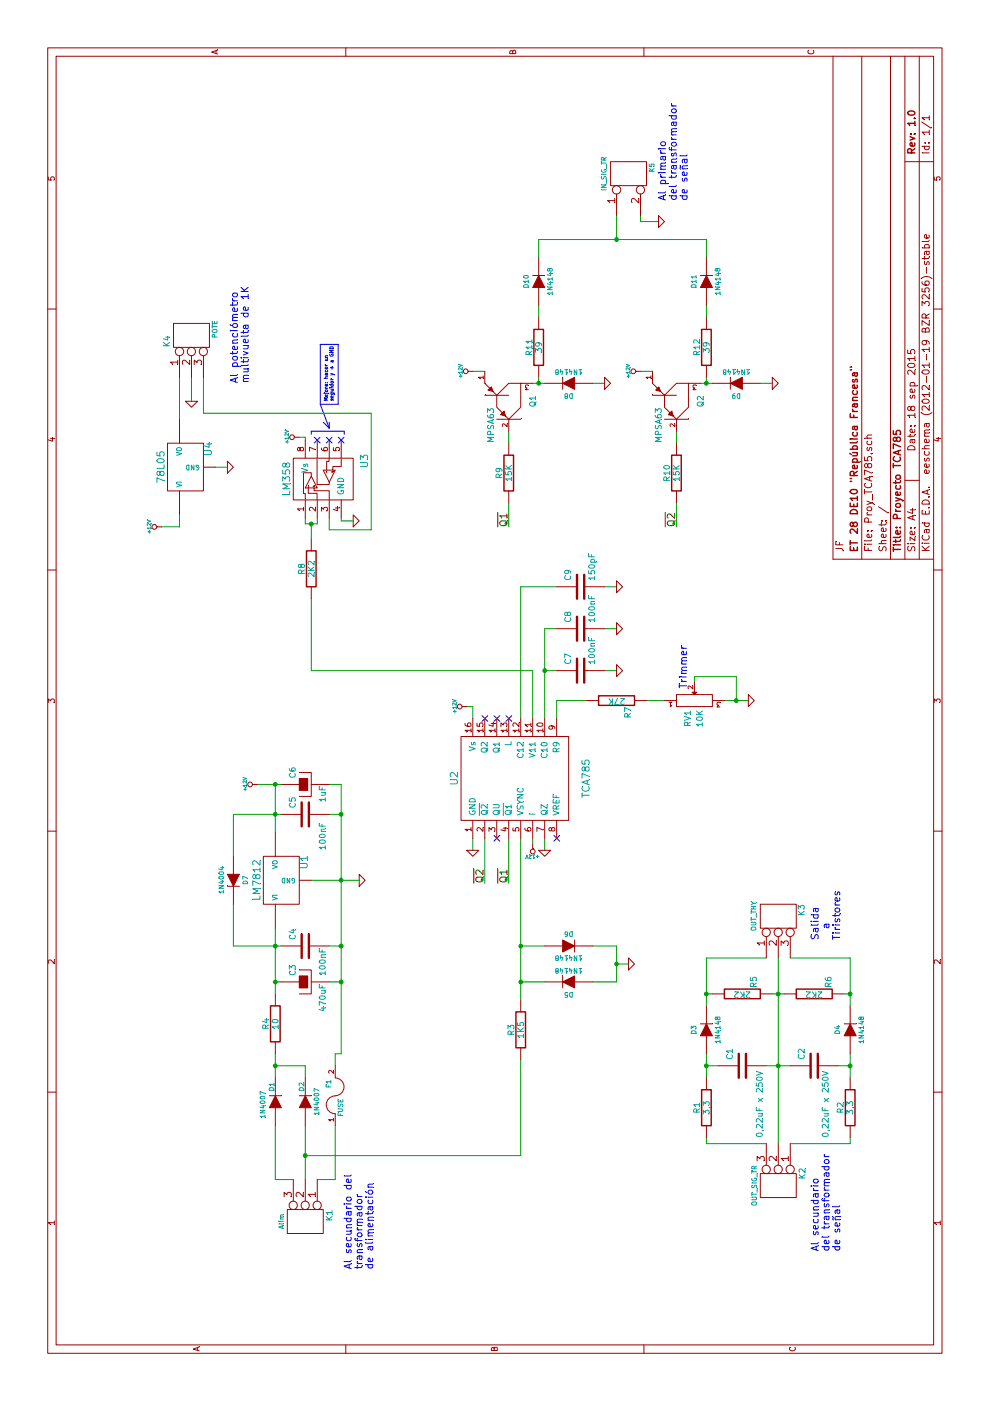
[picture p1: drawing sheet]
EESchema Schematic File Version 2  date 18/09/2015 11:56:24
LIBS:power
LIBS:device
LIBS:transistors
LIBS:conn
LIBS:linear
LIBS:regul
LIBS:74xx
LIBS:cmos4000
LIBS:adc-dac
LIBS:memory
LIBS:xilinx
LIBS:special
LIBS:microcontrollers
LIBS:dsp
LIBS:microchip
LIBS:analog_switches
LIBS:motorola
LIBS:texas
LIBS:intel
LIBS:audio
LIBS:interface
LIBS:digital-audio
LIBS:philips
LIBS:display
LIBS:cypress
LIBS:siliconi
LIBS:opto
LIBS:atmel
LIBS:contrib
LIBS:valves
LIBS:tca785
LIBS:darl_p
LIBS:lm358_
EELAYER 43  0
EELAYER END
$Descr A4 11700 8267
encoding utf-8
Sheet 1 1
Title "Proyecto TCA785"
Date "18 sep 2015"
Rev "1.0"
Comp "ET 28 DE10 \"República Francesa\""
Comment1 "JF"
Comment2 ""
Comment3 ""
Comment4 ""
$EndDescr
Text Notes 1100 2950 0    60   ~ 0
Al secundario del\ntransformador\nde alimentación
Wire Bus Line
	8075 2875 8100 2875
Wire Bus Line
	8100 2875 8100 2600
Wire Bus Line
	8100 2600 8075 2600
Wire Bus Line
	8175 2700 8125 2750
Wire Bus Line
	8325 2675 8125 2750
Connection ~ 2800 5900
Wire Wire Line
	2900 5900 2700 5900
Connection ~ 2800 6500
Wire Wire Line
	2200 7100 2150 7100
Wire Wire Line
	2150 7100 2150 6600
Wire Wire Line
	2800 6400 2800 6600
Connection ~ 3400 6500
Connection ~ 3400 5900
Wire Wire Line
	3400 5950 3400 5900
Wire Wire Line
	3300 7100 3700 7100
Wire Wire Line
	3400 7100 3400 7050
Wire Wire Line
	2900 7100 2700 7100
Wire Wire Line
	7500 4250 7300 4250
Wire Wire Line
	4700 4050 4325 4050
Wire Wire Line
	7350 2950 7350 2850
Wire Wire Line
	7350 2850 7375 2850
Connection ~ 7325 2600
Wire Wire Line
	7200 2600 7325 2600
Wire Wire Line
	8550 1700 8250 1700
Wire Wire Line
	6700 2600 6100 2600
Wire Wire Line
	6100 2600 6100 4450
Wire Wire Line
	8550 1600 8350 1600
Wire Wire Line
	6100 4450 5700 4450
Wire Wire Line
	7800 1800 7800 1900
Wire Wire Line
	7300 1350 7300 1500
Wire Wire Line
	7300 1500 7400 1500
Connection ~ 3650 5150
Wire Wire Line
	3650 5250 3650 5150
Connection ~ 3800 4350
Wire Wire Line
	3800 4550 3800 4350
Wire Wire Line
	4700 4350 3350 4350
Wire Wire Line
	4900 2350 4900 1950
Wire Wire Line
	4900 1950 4550 1950
Connection ~ 3800 2300
Wire Wire Line
	3950 2300 3400 2300
Connection ~ 5150 2300
Wire Wire Line
	5150 2350 5150 2150
Connection ~ 4900 2850
Wire Wire Line
	5150 2750 5150 2850
Connection ~ 3800 2850
Wire Wire Line
	3800 2750 3800 2850
Wire Wire Line
	4350 2600 4350 3000
Wire Wire Line
	1850 2550 2300 2550
Connection ~ 2800 2300
Wire Wire Line
	2800 2300 2800 2550
Wire Wire Line
	2800 2550 2700 2550
Wire Wire Line
	6800 4650 6800 4350
Wire Wire Line
	6800 4350 5700 4350
Wire Wire Line
	6100 4550 6100 4650
Wire Wire Line
	6450 5150 6450 5050
Wire Wire Line
	8600 4050 8600 3950
Connection ~ 9700 5150
Wire Wire Line
	9900 5150 9700 5150
Wire Wire Line
	8500 6350 8500 6450
Connection ~ 8500 5900
Wire Wire Line
	8500 5900 8550 5900
Wire Wire Line
	8100 5650 8000 5650
Wire Wire Line
	8500 4950 8500 5050
Connection ~ 8500 4500
Wire Wire Line
	8500 4550 8500 4450
Wire Wire Line
	8100 4250 8000 4250
Wire Wire Line
	5850 6150 6050 6150
Wire Wire Line
	6050 6150 6050 5800
Wire Wire Line
	6050 5800 6000 5800
Wire Wire Line
	5850 4900 5850 4650
Wire Wire Line
	5850 4650 5700 4650
Wire Wire Line
	4650 4450 4700 4450
Wire Wire Line
	4600 3950 4700 3950
Wire Wire Line
	5700 3950 5800 3950
Wire Wire Line
	5800 3950 5800 3900
Wire Wire Line
	4700 4550 4600 4550
Wire Wire Line
	5850 5550 5850 5400
Wire Wire Line
	5850 6250 5850 6050
Connection ~ 5850 6150
Wire Wire Line
	8500 4500 8550 4500
Wire Wire Line
	9050 4500 9150 4500
Wire Wire Line
	8600 5450 8600 5350
Wire Wire Line
	8500 5850 8500 5950
Wire Wire Line
	9050 5900 9150 5900
Wire Wire Line
	9550 5900 9700 5900
Wire Wire Line
	9700 5900 9700 4500
Wire Wire Line
	9700 4500 9550 4500
Wire Wire Line
	9900 5350 9850 5350
Wire Wire Line
	9850 5350 9850 5500
Wire Wire Line
	6800 5150 6800 5050
Wire Wire Line
	6100 5150 6100 5050
Wire Wire Line
	6450 4650 6450 4550
Wire Wire Line
	6450 4550 5700 4550
Connection ~ 6100 4550
Wire Wire Line
	2700 2300 2900 2300
Wire Wire Line
	2300 2300 1850 2300
Wire Wire Line
	1850 2300 1850 2450
Wire Wire Line
	1850 2650 1850 2800
Wire Wire Line
	1850 2800 2300 2800
Wire Wire Line
	3500 2850 3500 2750
Connection ~ 4350 2850
Wire Wire Line
	4900 2850 4900 2750
Wire Wire Line
	5150 2300 4750 2300
Connection ~ 4900 2300
Wire Wire Line
	3500 2350 3500 2300
Connection ~ 3500 2300
Wire Wire Line
	4150 1950 3800 1950
Wire Wire Line
	3800 1950 3800 2350
Wire Wire Line
	2800 2800 2900 2800
Wire Wire Line
	2900 2800 2900 2850
Wire Wire Line
	2900 2850 5150 2850
Connection ~ 3500 2850
Wire Wire Line
	3500 4550 3500 4350
Connection ~ 3500 4350
Wire Wire Line
	3500 4950 3500 5150
Wire Wire Line
	3500 5150 3800 5150
Wire Wire Line
	3800 5150 3800 4950
Wire Wire Line
	2850 4350 2050 4350
Wire Wire Line
	2050 4350 2050 2550
Connection ~ 2050 2550
Wire Wire Line
	8550 1500 8200 1500
Wire Wire Line
	7375 2550 7325 2550
Wire Wire Line
	7325 2550 7325 2650
Wire Wire Line
	7325 2650 7375 2650
Wire Wire Line
	8050 2500 8050 2550
Wire Wire Line
	8050 2550 8025 2550
Wire Wire Line
	8250 1700 8250 3100
Wire Wire Line
	8250 3100 7275 3100
Wire Wire Line
	7275 3100 7275 2750
Wire Wire Line
	7275 2750 7375 2750
Wire Wire Line
	4700 4250 4325 4250
Wire Wire Line
	7500 5650 7300 5650
Wire Wire Line
	2800 7000 2800 7100
Connection ~ 2800 7100
Wire Wire Line
	3700 7100 3700 6600
Connection ~ 3400 7100
Wire Wire Line
	3700 6400 3700 5900
Wire Wire Line
	3700 5900 3300 5900
Wire Wire Line
	3400 6550 3400 6450
Wire Wire Line
	2150 6500 3700 6500
Wire Wire Line
	2200 5900 2150 5900
Wire Wire Line
	2150 5900 2150 6400
Wire Wire Line
	2800 5900 2800 6000
Wire Notes Line
	8325 2825 8325 2675
Wire Notes Line
	8325 2825 8825 2825
Wire Notes Line
	8825 2825 8825 2675
Wire Notes Line
	8825 2675 8325 2675
Wire Bus Line
	8125 2750 8175 2750
Text Notes 8350 2750 0    30   ~ 0
Mejora: hacer un \nseguidor y + a GND
$Comp
L LM358_ U3
U 1 1
P 7700 2700
F 0 "U3" H 7850 2350 60  0000 C CNN
F 1 "LM358" H 7700 3000 60  0000 C CNN
	1    7700 2700
	1    0    0    -1  
$EndComp
Text Notes 3850 6850 0    60   ~ 0
Salida \n  a\nTiristores\n
Text Notes 1250 6850 0    60   ~ 0
Al secundario\ndel transformador\nde señal
$Comp
L R R6
U 1 1
P 3400 6800
F 0 "R6" H 3500 6675 50  0000 C CNN
F 1 "2K2" V 3400 6800 50  0000 C CNN
	1    3400 6800
	1    0    0    -1  
$EndComp
$Comp
L R R5
U 1 1
P 3400 6200
F 0 "R5" H 3500 6100 50  0000 C CNN
F 1 "2K2" V 3400 6200 50  0000 C CNN
	1    3400 6200
	1    0    0    -1  
$EndComp
$Comp
L DIODE D4
U 1 1
P 3100 7100
F 0 "D4" H 3100 7200 40  0000 C CNN
F 1 "1N4148" H 3100 7000 40  0000 C CNN
	1    3100 7100
	1    0    0    -1  
$EndComp
$Comp
L DIODE D3
U 1 1
P 3100 5900
F 0 "D3" H 3100 6000 40  0000 C CNN
F 1 "1N4148" H 3100 5800 40  0000 C CNN
	1    3100 5900
	1    0    0    -1  
$EndComp
$Comp
L C C2
U 1 1
P 2800 6800
F 0 "C2" H 2850 6900 50  0000 L CNN
F 1 "0,22uF x 250V" H 2200 6700 50  0000 L CNN
	1    2800 6800
	1    0    0    -1  
$EndComp
$Comp
L C C1
U 1 1
P 2800 6200
F 0 "C1" H 2850 6300 50  0000 L CNN
F 1 "0,22uF x 250V" H 2200 6050 50  0000 L CNN
	1    2800 6200
	1    0    0    -1  
$EndComp
$Comp
L R R2
U 1 1
P 2450 7100
F 0 "R2" V 2530 7100 50  0000 C CNN
F 1 "3,3" V 2450 7100 50  0000 C CNN
	1    2450 7100
	0    -1   -1   0   
$EndComp
$Comp
L R R1
U 1 1
P 2450 5900
F 0 "R1" V 2530 5900 50  0000 C CNN
F 1 "3,3" V 2450 5900 50  0000 C CNN
	1    2450 5900
	0    -1   -1   0   
$EndComp
$Comp
L CONN_3 K3
U 1 1
P 4050 6500
F 0 "K3" H 4100 6300 50  0000 C CNN
F 1 "OUT_THY" H 4050 6700 40  0000 C CNN
	1    4050 6500
	1    0    0    -1  
$EndComp
$Comp
L CONN_3 K2
U 1 1
P 1800 6500
F 0 "K2" H 1700 6700 50  0000 C CNN
F 1 "OUT_SIG_TR" H 1800 6300 40  0000 C CNN
	1    1800 6500
	-1   0    0    1   
$EndComp
Text Notes 10025 5575 0    60   ~ 0
Al primario \ndel transformador\nde señal
Text Notes 8500 2000 0    60   ~ 0
Al potenciómetro\nmultivuelta de 1K
$Comp
L GND #PWR01
U 1 1
P 4350 3000
F 0 "#PWR01" H 4350 3000 30  0001 C CNN
F 1 "GND" H 4350 2930 30  0001 C CNN
	1    4350 3000
	1    0    0    -1  
$EndComp
Text Label 7300 4250 0    60   ~ 0
~Q1
Text Label 7300 5650 0    60   ~ 0
~Q2
Text Label 4325 4250 0    60   ~ 0
~Q1
Text Label 4325 4050 0    60   ~ 0
~Q2
NoConn ~ 8025 2850
NoConn ~ 8025 2750
NoConn ~ 8025 2650
Text Notes 5950 5750 0    60   ~ 0
Trimmer
$Comp
L GND #PWR02
U 1 1
P 8350 1600
F 0 "#PWR02" H 8350 1600 30  0001 C CNN
F 1 "GND" H 8350 1530 30  0001 C CNN
	1    8350 1600
	0    1    1    0   
$EndComp
$Comp
L CONN_3 K4
U 1 1
P 8900 1600
F 0 "K4" H 8850 1800 50  0000 C CNN
F 1 "POTE" H 8950 1400 40  0000 C CNN
	1    8900 1600
	1    0    0    -1  
$EndComp
$Comp
L GND #PWR03
U 1 1
P 7350 2950
F 0 "#PWR03" H 7350 2950 30  0001 C CNN
F 1 "GND" H 7350 2880 30  0001 C CNN
	1    7350 2950
	1    0    0    -1  
$EndComp
$Comp
L +12V #PWR04
U 1 1
P 8050 2500
F 0 "#PWR04" H 8050 2450 20  0001 C CNN
F 1 "+12V" H 8050 2600 30  0000 C CNN
	1    8050 2500
	1    0    0    -1  
$EndComp
$Comp
L +12V #PWR05
U 1 1
P 7300 1350
F 0 "#PWR05" H 7300 1300 20  0001 C CNN
F 1 "+12V" H 7300 1450 30  0000 C CNN
	1    7300 1350
	1    0    0    -1  
$EndComp
$Comp
L GND #PWR06
U 1 1
P 7800 1900
F 0 "#PWR06" H 7800 1900 30  0001 C CNN
F 1 "GND" H 7800 1830 30  0001 C CNN
	1    7800 1900
	1    0    0    -1  
$EndComp
$Comp
L GND #PWR07
U 1 1
P 3650 5250
F 0 "#PWR07" H 3650 5250 30  0001 C CNN
F 1 "GND" H 3650 5180 30  0001 C CNN
	1    3650 5250
	1    0    0    -1  
$EndComp
$Comp
L GND #PWR08
U 1 1
P 6800 5150
F 0 "#PWR08" H 6800 5150 30  0001 C CNN
F 1 "GND" H 6800 5080 30  0001 C CNN
	1    6800 5150
	1    0    0    -1  
$EndComp
$Comp
L GND #PWR09
U 1 1
P 6450 5150
F 0 "#PWR09" H 6450 5150 30  0001 C CNN
F 1 "GND" H 6450 5080 30  0001 C CNN
	1    6450 5150
	1    0    0    -1  
$EndComp
$Comp
L GND #PWR010
U 1 1
P 6100 5150
F 0 "#PWR010" H 6100 5150 30  0001 C CNN
F 1 "GND" H 6100 5080 30  0001 C CNN
	1    6100 5150
	1    0    0    -1  
$EndComp
$Comp
L GND #PWR011
U 1 1
P 9850 5500
F 0 "#PWR011" H 9850 5500 30  0001 C CNN
F 1 "GND" H 9850 5430 30  0001 C CNN
	1    9850 5500
	1    0    0    -1  
$EndComp
$Comp
L GND #PWR012
U 1 1
P 5850 6250
F 0 "#PWR012" H 5850 6250 30  0001 C CNN
F 1 "GND" H 5850 6180 30  0001 C CNN
	1    5850 6250
	1    0    0    -1  
$EndComp
$Comp
L GND #PWR013
U 1 1
P 4600 4550
F 0 "#PWR013" H 4600 4550 30  0001 C CNN
F 1 "GND" H 4600 4480 30  0001 C CNN
	1    4600 4550
	0    1    1    0   
$EndComp
$Comp
L R R3
U 1 1
P 3100 4350
F 0 "R3" V 3180 4350 50  0000 C CNN
F 1 "1K5" V 3100 4350 50  0000 C CNN
	1    3100 4350
	0    -1   -1   0   
$EndComp
$Comp
L DIODE D6
U 1 1
P 3800 4750
F 0 "D6" H 3800 4850 40  0000 C CNN
F 1 "1N4148" H 3800 4650 40  0000 C CNN
	1    3800 4750
	0    1    1    0   
$EndComp
$Comp
L DIODE D5
U 1 1
P 3500 4750
F 0 "D5" H 3500 4850 40  0000 C CNN
F 1 "1N4148" H 3500 4650 40  0000 C CNN
	1    3500 4750
	0    -1   -1   0   
$EndComp
$Comp
L +12V #PWR014
U 1 1
P 4650 4450
F 0 "#PWR014" H 4650 4400 20  0001 C CNN
F 1 "+12V" H 4650 4550 30  0000 C CNN
	1    4650 4450
	0    -1   -1   0   
$EndComp
$Comp
L +12V #PWR015
U 1 1
P 5800 3900
F 0 "#PWR015" H 5800 3850 20  0001 C CNN
F 1 "+12V" H 5800 4000 30  0000 C CNN
	1    5800 3900
	1    0    0    -1  
$EndComp
$Comp
L GND #PWR016
U 1 1
P 4600 3950
F 0 "#PWR016" H 4600 3950 30  0001 C CNN
F 1 "GND" H 4600 3880 30  0001 C CNN
	1    4600 3950
	0    1    1    0   
$EndComp
$Comp
L POT RV1
U 1 1
P 5850 5800
F 0 "RV1" V 5800 5650 50  0000 C CNN
F 1 "10K" V 5900 5650 50  0000 C CNN
	1    5850 5800
	0    1    1    0   
$EndComp
$Comp
L CONN_2 K5
U 1 1
P 10250 5250
F 0 "K5" H 10300 5050 40  0000 C CNN
F 1 "IN_SIG_TR" H 10250 5450 40  0000 C CNN
	1    10250 5250
	1    0    0    -1  
$EndComp
$Comp
L +12V #PWR017
U 1 1
P 5150 2150
F 0 "#PWR017" H 5150 2100 20  0001 C CNN
F 1 "+12V" H 5150 2250 30  0000 C CNN
	1    5150 2150
	1    0    0    -1  
$EndComp
$Comp
L CONN_3 K1
U 1 1
P 1500 2550
F 0 "K1" H 1450 2750 50  0000 C CNN
F 1 "Alim" H 1500 2350 40  0000 C CNN
	1    1500 2550
	-1   0    0    1   
$EndComp
$Comp
L C C5
U 1 1
P 4900 2550
F 0 "C5" H 4950 2650 50  0000 L CNN
F 1 "100nF" H 4600 2400 50  0000 L CNN
	1    4900 2550
	1    0    0    -1  
$EndComp
$Comp
L R R11
U 1 1
P 8800 4500
F 0 "R11" V 8880 4500 50  0000 C CNN
F 1 "39" V 8800 4500 50  0000 C CNN
	1    8800 4500
	0    -1   -1   0   
$EndComp
$Comp
L DIODE D10
U 1 1
P 9350 4500
F 0 "D10" H 9350 4600 40  0000 C CNN
F 1 "1N4148" H 9350 4400 40  0000 C CNN
	1    9350 4500
	1    0    0    -1  
$EndComp
$Comp
L R R9
U 1 1
P 7750 4250
F 0 "R9" V 7830 4250 50  0000 C CNN
F 1 "15K" V 7750 4250 50  0000 C CNN
	1    7750 4250
	0    -1   -1   0   
$EndComp
$Comp
L DIODE D8
U 1 1
P 8500 4750
F 0 "D8" H 8500 4850 40  0000 C CNN
F 1 "1N4148" H 8500 4650 40  0000 C CNN
	1    8500 4750
	0    -1   -1   0   
$EndComp
$Comp
L DARL_P Q1
U 1 1
P 8350 4200
F 0 "Q1" H 8350 4450 50  0000 C CNN
F 1 "MPSA63" H 8150 4100 50  0000 C CNN
	1    8350 4200
	1    0    0    1   
$EndComp
$Comp
L +12V #PWR018
U 1 1
P 8600 3950
F 0 "#PWR018" H 8600 3900 20  0001 C CNN
F 1 "+12V" H 8600 4050 30  0000 C CNN
	1    8600 3950
	1    0    0    -1  
$EndComp
$Comp
L GND #PWR019
U 1 1
P 8500 5050
F 0 "#PWR019" H 8500 5050 30  0001 C CNN
F 1 "GND" H 8500 4980 30  0001 C CNN
	1    8500 5050
	1    0    0    -1  
$EndComp
$Comp
L GND #PWR020
U 1 1
P 8500 6450
F 0 "#PWR020" H 8500 6450 30  0001 C CNN
F 1 "GND" H 8500 6380 30  0001 C CNN
	1    8500 6450
	1    0    0    -1  
$EndComp
$Comp
L +12V #PWR021
U 1 1
P 8600 5350
F 0 "#PWR021" H 8600 5300 20  0001 C CNN
F 1 "+12V" H 8600 5450 30  0000 C CNN
	1    8600 5350
	1    0    0    -1  
$EndComp
$Comp
L DARL_P Q2
U 1 1
P 8350 5600
F 0 "Q2" H 8350 5850 50  0000 C CNN
F 1 "MPSA63" H 8150 5500 50  0000 C CNN
	1    8350 5600
	1    0    0    1   
$EndComp
$Comp
L DIODE D9
U 1 1
P 8500 6150
F 0 "D9" H 8500 6250 40  0000 C CNN
F 1 "1N4148" H 8500 6050 40  0000 C CNN
	1    8500 6150
	0    -1   -1   0   
$EndComp
$Comp
L R R10
U 1 1
P 7750 5650
F 0 "R10" V 7830 5650 50  0000 C CNN
F 1 "15K" V 7750 5650 50  0000 C CNN
	1    7750 5650
	0    -1   -1   0   
$EndComp
$Comp
L R R8
U 1 1
P 6950 2600
F 0 "R8" V 7030 2600 50  0000 C CNN
F 1 "2K2" V 6950 2600 50  0000 C CNN
	1    6950 2600
	0    -1   -1   0   
$EndComp
$Comp
L C C7
U 1 1
P 6100 4850
F 0 "C7" H 6150 4950 50  0000 L CNN
F 1 "100nF" H 6150 4750 50  0000 L CNN
	1    6100 4850
	1    0    0    -1  
$EndComp
$Comp
L C C8
U 1 1
P 6450 4850
F 0 "C8" H 6500 4950 50  0000 L CNN
F 1 "100nF" H 6500 4750 50  0000 L CNN
	1    6450 4850
	1    0    0    -1  
$EndComp
$Comp
L 78L05 U4
U 1 1
P 7800 1550
F 0 "U4" H 7950 1354 60  0000 C CNN
F 1 "78L05" H 7800 1750 60  0000 C CNN
	1    7800 1550
	1    0    0    -1  
$EndComp
$Comp
L R R7
U 1 1
P 5850 5150
F 0 "R7" H 5750 5050 50  0000 C CNN
F 1 "27K" V 5850 5150 50  0000 C CNN
	1    5850 5150
	1    0    0    -1  
$EndComp
$Comp
L DIODE D11
U 1 1
P 9350 5900
F 0 "D11" H 9350 6000 40  0000 C CNN
F 1 "1N4148" H 9350 5800 40  0000 C CNN
	1    9350 5900
	1    0    0    -1  
$EndComp
$Comp
L CAPAPOL C6
U 1 1
P 5150 2550
F 0 "C6" H 5200 2650 50  0000 L CNN
F 1 "1uF" H 5000 2400 50  0000 L CNN
	1    5150 2550
	1    0    0    -1  
$EndComp
$Comp
L LM7812 U1
U 1 1
P 4350 2350
F 0 "U1" H 4500 2154 60  0000 C CNN
F 1 "LM7812" H 4350 2550 60  0000 C CNN
	1    4350 2350
	1    0    0    -1  
$EndComp
$Comp
L DIODE D7
U 1 1
P 4350 1950
F 0 "D7" H 4350 2050 40  0000 C CNN
F 1 "1N4004" H 4350 1850 40  0000 C CNN
	1    4350 1950
	-1   0    0    1   
$EndComp
$Comp
L C C9
U 1 1
P 6800 4850
F 0 "C9" H 6850 4950 50  0000 L CNN
F 1 "150pF" H 6850 4750 50  0000 L CNN
	1    6800 4850
	1    0    0    -1  
$EndComp
$Comp
L CAPAPOL C3
U 1 1
P 3500 2550
F 0 "C3" H 3550 2650 50  0000 L CNN
F 1 "470uF" H 3250 2400 50  0000 L CNN
	1    3500 2550
	1    0    0    -1  
$EndComp
$Comp
L C C4
U 1 1
P 3800 2550
F 0 "C4" H 3850 2650 50  0000 L CNN
F 1 "100nF" H 3550 2400 50  0000 L CNN
	1    3800 2550
	1    0    0    -1  
$EndComp
$Comp
L R R4
U 1 1
P 3150 2300
F 0 "R4" V 3230 2300 50  0000 C CNN
F 1 "10" V 3150 2300 50  0000 C CNN
	1    3150 2300
	0    -1   -1   0   
$EndComp
$Comp
L DIODE D2
U 1 1
P 2500 2550
F 0 "D2" H 2625 2575 40  0000 C CNN
F 1 "1N4007" H 2500 2450 40  0000 C CNN
	1    2500 2550
	1    0    0    -1  
$EndComp
$Comp
L DIODE D1
U 1 1
P 2500 2300
F 0 "D1" H 2625 2325 40  0000 C CNN
F 1 "1N4007" H 2475 2400 40  0000 C CNN
	1    2500 2300
	1    0    0    -1  
$EndComp
$Comp
L FUSE F1
U 1 1
P 2550 2800
F 0 "F1" H 2650 2850 40  0000 C CNN
F 1 "FUSE" H 2450 2750 40  0000 C CNN
	1    2550 2800
	1    0    0    -1  
$EndComp
$Comp
L R R12
U 1 1
P 8800 5900
F 0 "R12" V 8880 5900 50  0000 C CNN
F 1 "39" V 8800 5900 50  0000 C CNN
	1    8800 5900
	0    -1   -1   0   
$EndComp
NoConn ~ 4700 4150
NoConn ~ 4700 4650
NoConn ~ 5700 4250
NoConn ~ 5700 4150
NoConn ~ 5700 4050
$Comp
L TCA785 U2
U 1 1
P 5200 4300
F 0 "U2" H 5200 4800 60  0000 C CNN
F 1 "TCA785" H 5200 3700 60  0000 C CNN
	1    5200 4300
	1    0    0    -1  
$EndComp
$EndSCHEMATC
